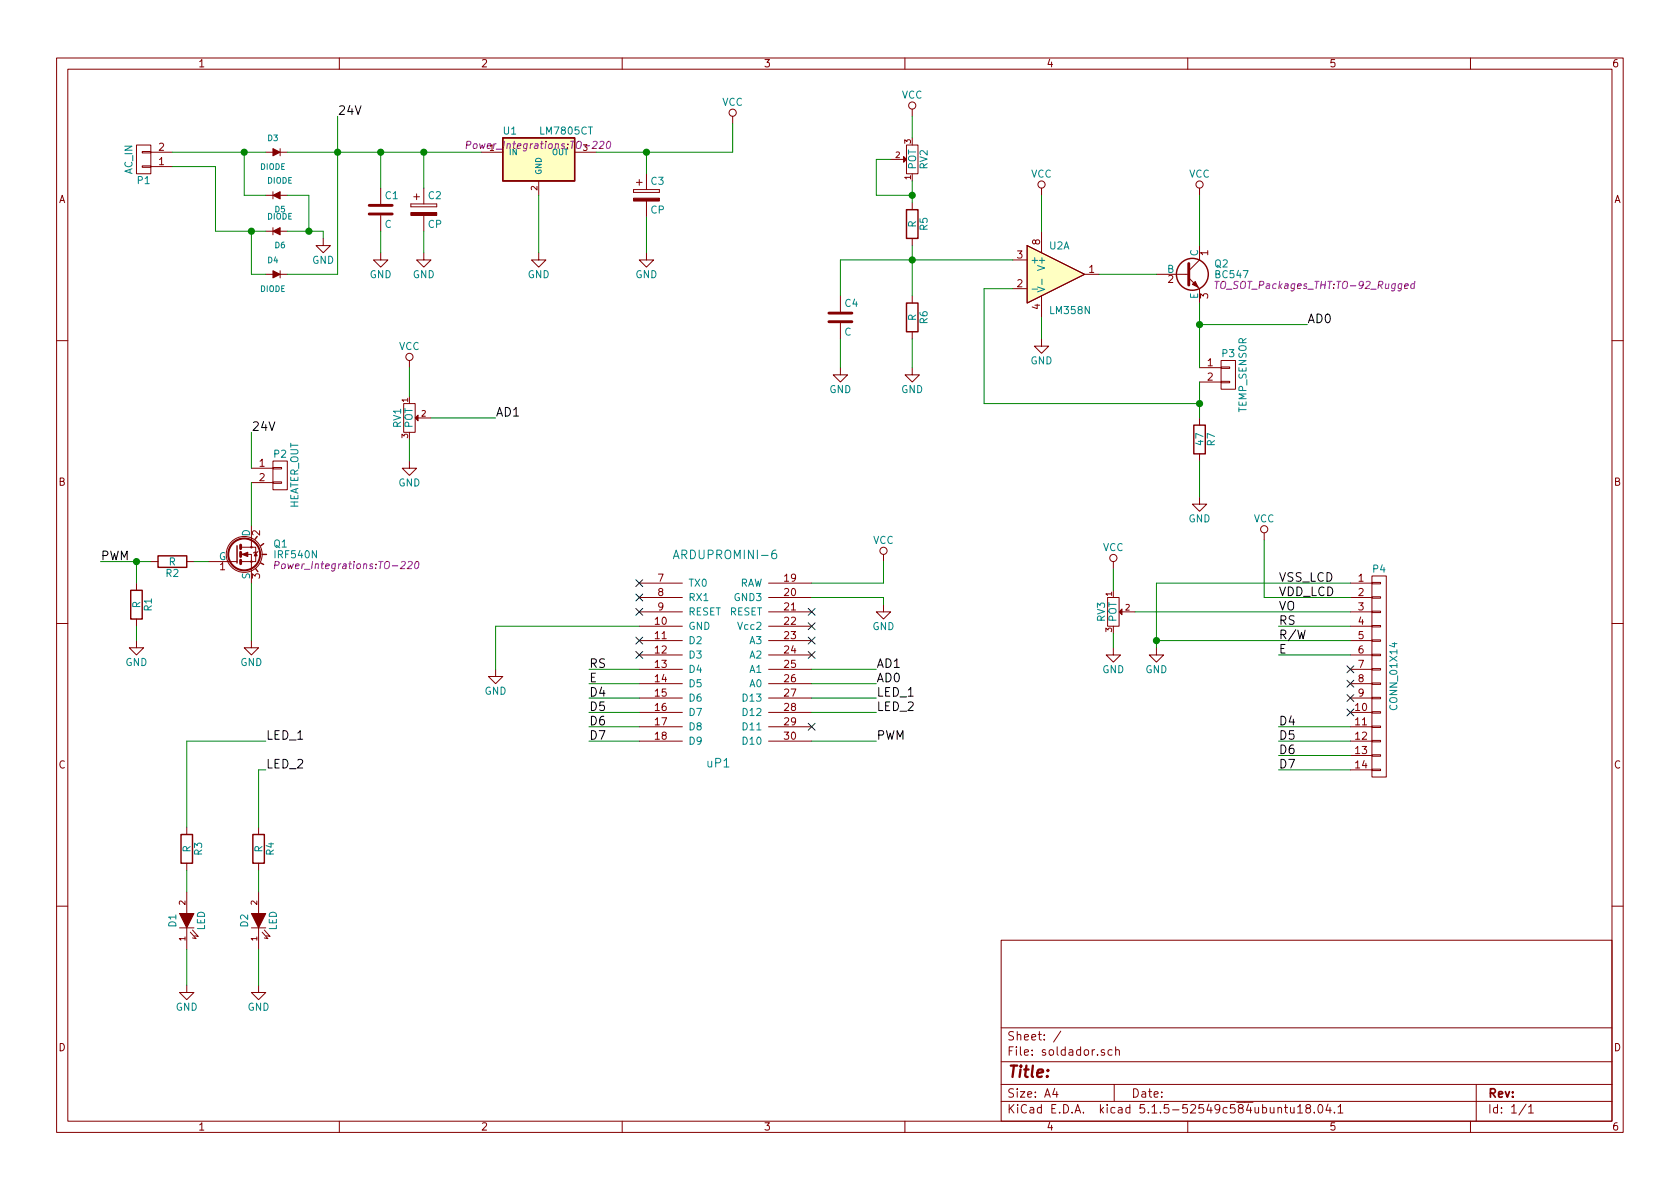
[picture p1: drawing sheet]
EESchema Schematic File Version 2
LIBS:power
LIBS:device
LIBS:transistors
LIBS:conn
LIBS:linear
LIBS:regul
LIBS:74xx
LIBS:cmos4000
LIBS:adc-dac
LIBS:memory
LIBS:xilinx
LIBS:microcontrollers
LIBS:dsp
LIBS:microchip
LIBS:analog_switches
LIBS:motorola
LIBS:texas
LIBS:intel
LIBS:audio
LIBS:interface
LIBS:digital-audio
LIBS:philips
LIBS:display
LIBS:cypress
LIBS:siliconi
LIBS:opto
LIBS:atmel
LIBS:contrib
LIBS:valves
LIBS:w_connectors
LIBS:w_device
LIBS:freetronics_schematic
LIBS:ArduProMiniTKB
LIBS:soldador-cache
EELAYER 25 0
EELAYER END
$Descr A4 11693 8268
encoding utf-8
Sheet 1 1
Title ""
Date ""
Rev ""
Comp ""
Comment1 ""
Comment2 ""
Comment3 ""
Comment4 ""
$EndDescr
$Comp
L IRF540N Q1
U 1 1
P 1650 3850
F 0 "Q1" H 1900 3925 50  0000 L CNN
F 1 "IRF540N" H 1900 3850 50  0000 L CNN
F 2 "Power_Integrations:TO-220" H 1900 3775 50  0000 L CIN
F 3 "" H 1650 3850 50  0000 L CNN
	1    1650 3850
	1    0    0    -1  
$EndComp
$Comp
L DIODE D3
U 1 1
P 1900 1050
F 0 "D3" H 1900 1150 40  0000 C CNN
F 1 "DIODE" H 1900 950 40  0000 C CNN
F 2 "Diodes_ThroughHole:Diode_DO-41_SOD81_Horizontal_RM10" H 1900 1050 60  0001 C CNN
F 3 "" H 1900 1050 60  0000 C CNN
	1    1900 1050
	1    0    0    -1  
$EndComp
$Comp
L DIODE D5
U 1 1
P 1950 1350
F 0 "D5" H 1950 1450 40  0000 C CNN
F 1 "DIODE" H 1950 1250 40  0000 C CNN
F 2 "Diodes_ThroughHole:Diode_DO-41_SOD81_Horizontal_RM10" H 1950 1350 60  0001 C CNN
F 3 "" H 1950 1350 60  0000 C CNN
	1    1950 1350
	-1   0    0    1   
$EndComp
$Comp
L DIODE D6
U 1 1
P 1950 1600
F 0 "D6" H 1950 1700 40  0000 C CNN
F 1 "DIODE" H 1950 1500 40  0000 C CNN
F 2 "Diodes_ThroughHole:Diode_DO-41_SOD81_Horizontal_RM10" H 1950 1600 60  0001 C CNN
F 3 "" H 1950 1600 60  0000 C CNN
	1    1950 1600
	-1   0    0    1   
$EndComp
$Comp
L DIODE D4
U 1 1
P 1900 1900
F 0 "D4" H 1900 2000 40  0000 C CNN
F 1 "DIODE" H 1900 1800 40  0000 C CNN
F 2 "Diodes_ThroughHole:Diode_DO-41_SOD81_Horizontal_RM10" H 1900 1900 60  0001 C CNN
F 3 "" H 1900 1900 60  0000 C CNN
	1    1900 1900
	1    0    0    -1  
$EndComp
$Comp
L CONN_01X02 P1
U 1 1
P 1000 1100
F 0 "P1" H 1000 1250 50  0000 C CNN
F 1 "AC_IN" V 1100 1100 50  0000 C CNN
F 2 "Pin_Headers:Pin_Header_Straight_1x02" H 1000 1100 50  0001 C CNN
F 3 "" H 1000 1100 50  0000 C CNN
	1    1000 1100
	-1   0    0    1   
$EndComp
$Comp
L LM7805CT U1
U 1 1
P 3750 1100
F 0 "U1" H 3550 1300 50  0000 C CNN
F 1 "LM7805CT" H 3750 1300 50  0000 L CNN
F 2 "Power_Integrations:TO-220" H 3750 1200 50  0000 C CIN
F 3 "" H 3750 1100 50  0000 C CNN
	1    3750 1100
	1    0    0    -1  
$EndComp
$Comp
L CP C2
U 1 1
P 2950 1450
F 0 "C2" H 2975 1550 50  0000 L CNN
F 1 "CP" H 2975 1350 50  0000 L CNN
F 2 "Capacitors_ThroughHole:C_Radial_D16_L25_P7.5" H 2988 1300 50  0001 C CNN
F 3 "" H 2950 1450 50  0000 C CNN
	1    2950 1450
	1    0    0    -1  
$EndComp
$Comp
L CP C3
U 1 1
P 4500 1350
F 0 "C3" H 4525 1450 50  0000 L CNN
F 1 "CP" H 4525 1250 50  0000 L CNN
F 2 "Capacitors_ThroughHole:C_Radial_D8_L11.5_P3.5" H 4538 1200 50  0001 C CNN
F 3 "" H 4500 1350 50  0000 C CNN
	1    4500 1350
	1    0    0    -1  
$EndComp
$Comp
L C C1
U 1 1
P 2650 1450
F 0 "C1" H 2675 1550 50  0000 L CNN
F 1 "C" H 2675 1350 50  0000 L CNN
F 2 "Capacitors_ThroughHole:C_Disc_D6_P5" H 2688 1300 50  0001 C CNN
F 3 "" H 2650 1450 50  0000 C CNN
	1    2650 1450
	1    0    0    -1  
$EndComp
$Comp
L GND #PWR01
U 1 1
P 2650 1750
F 0 "#PWR01" H 2650 1500 50  0001 C CNN
F 1 "GND" H 2650 1600 50  0000 C CNN
F 2 "" H 2650 1750 50  0000 C CNN
F 3 "" H 2650 1750 50  0000 C CNN
	1    2650 1750
	1    0    0    -1  
$EndComp
$Comp
L GND #PWR02
U 1 1
P 2950 1750
F 0 "#PWR02" H 2950 1500 50  0001 C CNN
F 1 "GND" H 2950 1600 50  0000 C CNN
F 2 "" H 2950 1750 50  0000 C CNN
F 3 "" H 2950 1750 50  0000 C CNN
	1    2950 1750
	1    0    0    -1  
$EndComp
$Comp
L GND #PWR03
U 1 1
P 3750 1750
F 0 "#PWR03" H 3750 1500 50  0001 C CNN
F 1 "GND" H 3750 1600 50  0000 C CNN
F 2 "" H 3750 1750 50  0000 C CNN
F 3 "" H 3750 1750 50  0000 C CNN
	1    3750 1750
	1    0    0    -1  
$EndComp
$Comp
L GND #PWR04
U 1 1
P 4500 1750
F 0 "#PWR04" H 4500 1500 50  0001 C CNN
F 1 "GND" H 4500 1600 50  0000 C CNN
F 2 "" H 4500 1750 50  0000 C CNN
F 3 "" H 4500 1750 50  0000 C CNN
	1    4500 1750
	1    0    0    -1  
$EndComp
Wire Wire Line
	1200 1050 1850 1050
Wire Wire Line
	2000 1050 3350 1050
Wire Wire Line
	2350 800  2350 1900
Wire Wire Line
	2350 1900 2000 1900
Wire Wire Line
	1850 1900 1750 1900
Wire Wire Line
	1750 1900 1750 1600
Wire Wire Line
	1500 1600 1850 1600
Wire Wire Line
	1850 1350 1700 1350
Wire Wire Line
	1700 1350 1700 1050
Connection ~ 1700 1050
Wire Wire Line
	1500 1600 1500 1150
Wire Wire Line
	1500 1150 1200 1150
Connection ~ 1750 1600
Wire Wire Line
	2000 1350 2150 1350
Wire Wire Line
	2150 1350 2150 1600
Wire Wire Line
	2000 1600 2250 1600
Connection ~ 2350 1050
Wire Wire Line
	4500 1200 4500 1050
Wire Wire Line
	4150 1050 5100 1050
Wire Wire Line
	2650 1300 2650 1050
Connection ~ 2650 1050
Wire Wire Line
	4500 1750 4500 1500
Wire Wire Line
	3750 1750 3750 1350
Wire Wire Line
	2950 1600 2950 1750
Wire Wire Line
	2650 1750 2650 1600
Wire Wire Line
	2950 1300 2950 1050
Connection ~ 2950 1050
$Comp
L VCC #PWR05
U 1 1
P 5100 850
F 0 "#PWR05" H 5100 700 50  0001 C CNN
F 1 "VCC" H 5100 1000 50  0000 C CNN
F 2 "" H 5100 850 50  0000 C CNN
F 3 "" H 5100 850 50  0000 C CNN
	1    5100 850 
	1    0    0    -1  
$EndComp
Wire Wire Line
	5100 1050 5100 850 
Connection ~ 4500 1050
Text Label 2350 800  0    60   ~ 0
24V
$Comp
L GND #PWR06
U 1 1
P 2250 1650
F 0 "#PWR06" H 2250 1400 50  0001 C CNN
F 1 "GND" H 2250 1500 50  0000 C CNN
F 2 "" H 2250 1650 50  0000 C CNN
F 3 "" H 2250 1650 50  0000 C CNN
	1    2250 1650
	1    0    0    -1  
$EndComp
Wire Wire Line
	2250 1600 2250 1650
Connection ~ 2150 1600
$Comp
L CONN_01X02 P2
U 1 1
P 1950 3300
F 0 "P2" H 1950 3450 50  0000 C CNN
F 1 "HEATER_OUT" V 2050 3300 50  0000 C CNN
F 2 "Pin_Headers:Pin_Header_Straight_1x02" H 1950 3300 50  0001 C CNN
F 3 "" H 1950 3300 50  0000 C CNN
	1    1950 3300
	1    0    0    -1  
$EndComp
Wire Wire Line
	1750 3350 1750 3650
$Comp
L GND #PWR07
U 1 1
P 1750 4450
F 0 "#PWR07" H 1750 4200 50  0001 C CNN
F 1 "GND" H 1750 4300 50  0000 C CNN
F 2 "" H 1750 4450 50  0000 C CNN
F 3 "" H 1750 4450 50  0000 C CNN
	1    1750 4450
	1    0    0    -1  
$EndComp
Wire Wire Line
	1750 4050 1750 4450
Wire Wire Line
	1750 3250 1750 3000
Text Label 1750 3000 0    60   ~ 0
24V
$Comp
L R R2
U 1 1
P 1200 3900
F 0 "R2" V 1280 3900 50  0000 C CNN
F 1 "R" V 1200 3900 50  0000 C CNN
F 2 "Resistors_ThroughHole:Resistor_Horizontal_RM10mm" V 1130 3900 50  0001 C CNN
F 3 "" H 1200 3900 50  0000 C CNN
	1    1200 3900
	0    1    1    0   
$EndComp
$Comp
L R R1
U 1 1
P 950 4200
F 0 "R1" V 1030 4200 50  0000 C CNN
F 1 "R" V 950 4200 50  0000 C CNN
F 2 "Resistors_ThroughHole:Resistor_Horizontal_RM10mm" V 880 4200 50  0001 C CNN
F 3 "" H 950 4200 50  0000 C CNN
	1    950  4200
	1    0    0    -1  
$EndComp
Wire Wire Line
	1350 3900 1450 3900
Wire Wire Line
	700  3900 1050 3900
Wire Wire Line
	950  3900 950  4050
$Comp
L GND #PWR08
U 1 1
P 950 4450
F 0 "#PWR08" H 950 4200 50  0001 C CNN
F 1 "GND" H 950 4300 50  0000 C CNN
F 2 "" H 950 4450 50  0000 C CNN
F 3 "" H 950 4450 50  0000 C CNN
	1    950  4450
	1    0    0    -1  
$EndComp
Wire Wire Line
	950  4350 950  4450
Connection ~ 950  3900
Text Label 700  3900 0    60   ~ 0
PWM
$Comp
L LM358N U2
U 1 1
P 7350 1900
F 0 "U2" H 7300 2100 50  0000 L CNN
F 1 "LM358N" H 7300 1650 50  0000 L CNN
F 2 "Housings_DIP:DIP-8_W7.62mm_LongPads" H 7350 1900 50  0001 C CNN
F 3 "" H 7350 1900 50  0000 C CNN
	1    7350 1900
	1    0    0    -1  
$EndComp
$Comp
L CONN_01X02 P3
U 1 1
P 8550 2600
F 0 "P3" H 8550 2750 50  0000 C CNN
F 1 "TEMP_SENSOR" V 8650 2600 50  0000 C CNN
F 2 "Pin_Headers:Pin_Header_Straight_1x02" H 8550 2600 50  0001 C CNN
F 3 "" H 8550 2600 50  0000 C CNN
	1    8550 2600
	1    0    0    -1  
$EndComp
$Comp
L BC547 Q2
U 1 1
P 8250 1900
F 0 "Q2" H 8450 1975 50  0000 L CNN
F 1 "BC547" H 8450 1900 50  0000 L CNN
F 2 "TO_SOT_Packages_THT:TO-92_Rugged" H 8450 1825 50  0000 L CIN
F 3 "" H 8250 1900 50  0000 L CNN
	1    8250 1900
	1    0    0    -1  
$EndComp
$Comp
L R R7
U 1 1
P 8350 3050
F 0 "R7" V 8430 3050 50  0000 C CNN
F 1 "47" V 8350 3050 50  0000 C CNN
F 2 "Resistors_ThroughHole:Resistor_Horizontal_RM10mm" V 8280 3050 50  0001 C CNN
F 3 "" H 8350 3050 50  0000 C CNN
	1    8350 3050
	1    0    0    -1  
$EndComp
Wire Wire Line
	8350 2100 8350 2550
Wire Wire Line
	8350 2650 8350 2900
Wire Wire Line
	8350 2800 6850 2800
Wire Wire Line
	6850 2800 6850 2000
Wire Wire Line
	6850 2000 7050 2000
Connection ~ 8350 2800
Wire Wire Line
	7650 1900 8050 1900
Wire Wire Line
	8350 1700 8350 1350
Wire Wire Line
	7250 1600 7250 1350
$Comp
L VCC #PWR09
U 1 1
P 7250 1350
F 0 "#PWR09" H 7250 1200 50  0001 C CNN
F 1 "VCC" H 7250 1500 50  0000 C CNN
F 2 "" H 7250 1350 50  0000 C CNN
F 3 "" H 7250 1350 50  0000 C CNN
	1    7250 1350
	1    0    0    -1  
$EndComp
$Comp
L VCC #PWR010
U 1 1
P 8350 1350
F 0 "#PWR010" H 8350 1200 50  0001 C CNN
F 1 "VCC" H 8350 1500 50  0000 C CNN
F 2 "" H 8350 1350 50  0000 C CNN
F 3 "" H 8350 1350 50  0000 C CNN
	1    8350 1350
	1    0    0    -1  
$EndComp
$Comp
L GND #PWR011
U 1 1
P 7250 2350
F 0 "#PWR011" H 7250 2100 50  0001 C CNN
F 1 "GND" H 7250 2200 50  0000 C CNN
F 2 "" H 7250 2350 50  0000 C CNN
F 3 "" H 7250 2350 50  0000 C CNN
	1    7250 2350
	1    0    0    -1  
$EndComp
Wire Wire Line
	7250 2350 7250 2200
Wire Wire Line
	5850 1800 7050 1800
$Comp
L R R5
U 1 1
P 6350 1550
F 0 "R5" V 6430 1550 50  0000 C CNN
F 1 "R" V 6350 1550 50  0000 C CNN
F 2 "Resistors_ThroughHole:Resistor_Horizontal_RM10mm" V 6280 1550 50  0001 C CNN
F 3 "" H 6350 1550 50  0000 C CNN
	1    6350 1550
	1    0    0    -1  
$EndComp
$Comp
L R R6
U 1 1
P 6350 2200
F 0 "R6" V 6430 2200 50  0000 C CNN
F 1 "R" V 6350 2200 50  0000 C CNN
F 2 "Resistors_ThroughHole:Resistor_Horizontal_RM10mm" V 6280 2200 50  0001 C CNN
F 3 "" H 6350 2200 50  0000 C CNN
	1    6350 2200
	1    0    0    -1  
$EndComp
$Comp
L C C4
U 1 1
P 5850 2200
F 0 "C4" H 5875 2300 50  0000 L CNN
F 1 "C" H 5875 2100 50  0000 L CNN
F 2 "Capacitors_ThroughHole:C_Disc_D6_P5" H 5888 2050 50  0001 C CNN
F 3 "" H 5850 2200 50  0000 C CNN
	1    5850 2200
	1    0    0    -1  
$EndComp
$Comp
L GND #PWR012
U 1 1
P 5850 2550
F 0 "#PWR012" H 5850 2300 50  0001 C CNN
F 1 "GND" H 5850 2400 50  0000 C CNN
F 2 "" H 5850 2550 50  0000 C CNN
F 3 "" H 5850 2550 50  0000 C CNN
	1    5850 2550
	1    0    0    -1  
$EndComp
$Comp
L GND #PWR013
U 1 1
P 6350 2550
F 0 "#PWR013" H 6350 2300 50  0001 C CNN
F 1 "GND" H 6350 2400 50  0000 C CNN
F 2 "" H 6350 2550 50  0000 C CNN
F 3 "" H 6350 2550 50  0000 C CNN
	1    6350 2550
	1    0    0    -1  
$EndComp
$Comp
L VCC #PWR014
U 1 1
P 6350 800
F 0 "#PWR014" H 6350 650 50  0001 C CNN
F 1 "VCC" H 6350 950 50  0000 C CNN
F 2 "" H 6350 800 50  0000 C CNN
F 3 "" H 6350 800 50  0000 C CNN
	1    6350 800 
	1    0    0    -1  
$EndComp
Wire Wire Line
	6350 1700 6350 2050
Connection ~ 6350 1800
Wire Wire Line
	5850 1800 5850 2050
Wire Wire Line
	5850 2350 5850 2550
Wire Wire Line
	6350 2550 6350 2350
$Comp
L POT RV2
U 1 1
P 6350 1100
F 0 "RV2" H 6350 1020 50  0000 C CNN
F 1 "POT" H 6350 1100 50  0000 C CNN
F 2 "Potentiometers:Potentiometer_WirePads_largePads" H 6350 1100 50  0001 C CNN
F 3 "" H 6350 1100 50  0000 C CNN
	1    6350 1100
	0    -1   -1   0   
$EndComp
Wire Wire Line
	6350 950  6350 800 
Wire Wire Line
	6350 1250 6350 1400
Wire Wire Line
	6200 1100 6100 1100
Wire Wire Line
	6100 1100 6100 1350
Wire Wire Line
	6100 1350 6350 1350
Connection ~ 6350 1350
$Comp
L GND #PWR015
U 1 1
P 8350 3450
F 0 "#PWR015" H 8350 3200 50  0001 C CNN
F 1 "GND" H 8350 3300 50  0000 C CNN
F 2 "" H 8350 3450 50  0000 C CNN
F 3 "" H 8350 3450 50  0000 C CNN
	1    8350 3450
	1    0    0    -1  
$EndComp
Wire Wire Line
	8350 3450 8350 3200
Wire Wire Line
	8350 2250 9100 2250
Connection ~ 8350 2250
Text Label 9100 2250 0    60   ~ 0
AD0
$Comp
L ARDUPROMINI-6 uP1
U 1 1
P 5650 2950
F 0 "uP1" H 5000 600 60  0000 C CNN
F 1 "ARDUPROMINI-6" H 5050 2050 60  0000 C CNN
F 2 "ArduProMiniTKB:ArduProMini-6" H 5650 2950 60  0001 C CNN
F 3 "" H 5650 2950 60  0000 C CNN
	1    5650 2950
	1    0    0    -1  
$EndComp
Wire Wire Line
	5650 4050 6150 4050
$Comp
L VCC #PWR016
U 1 1
P 6150 3900
F 0 "#PWR016" H 6150 3750 50  0001 C CNN
F 1 "VCC" H 6150 4050 50  0000 C CNN
F 2 "" H 6150 3900 50  0000 C CNN
F 3 "" H 6150 3900 50  0000 C CNN
	1    6150 3900
	1    0    0    -1  
$EndComp
Wire Wire Line
	6150 4050 6150 3900
$Comp
L GND #PWR017
U 1 1
P 3450 4650
F 0 "#PWR017" H 3450 4400 50  0001 C CNN
F 1 "GND" H 3450 4500 50  0000 C CNN
F 2 "" H 3450 4650 50  0000 C CNN
F 3 "" H 3450 4650 50  0000 C CNN
	1    3450 4650
	1    0    0    -1  
$EndComp
Wire Wire Line
	3450 4650 3450 4350
Wire Wire Line
	3450 4350 4450 4350
Wire Wire Line
	5650 4750 6100 4750
Text Label 6100 4750 0    60   ~ 0
AD0
$Comp
L CONN_01X14 P4
U 1 1
P 9600 4700
F 0 "P4" H 9600 5450 50  0000 C CNN
F 1 "CONN_01X14" V 9700 4700 50  0000 C CNN
F 2 "Pin_Headers:Pin_Header_Straight_1x14" H 9600 4700 50  0001 C CNN
F 3 "" H 9600 4700 50  0000 C CNN
	1    9600 4700
	1    0    0    -1  
$EndComp
Wire Wire Line
	8050 4050 9400 4050
Wire Wire Line
	8800 4150 9400 4150
Wire Wire Line
	7900 4250 9400 4250
Wire Wire Line
	8900 4350 9400 4350
Wire Wire Line
	8050 4450 9400 4450
Text Label 8900 4050 0    60   ~ 0
VSS_LCD
Text Label 8900 4150 0    60   ~ 0
VDD_LCD
Text Label 8900 4250 0    60   ~ 0
VO
Wire Wire Line
	8900 4550 9400 4550
Text Label 8900 4350 0    60   ~ 0
RS
Text Label 8900 4450 0    60   ~ 0
R/W
Text Label 8900 4550 0    60   ~ 0
E
Wire Wire Line
	8900 5350 9400 5350
Wire Wire Line
	8900 5250 9400 5250
Wire Wire Line
	8900 5150 9400 5150
Wire Wire Line
	8900 5050 9400 5050
Text Label 8900 5350 0    60   ~ 0
D7
Text Label 8900 5250 0    60   ~ 0
D6
Text Label 8900 5150 0    60   ~ 0
D5
Text Label 8900 5050 0    60   ~ 0
D4
Wire Wire Line
	5650 5150 6100 5150
Text Label 6100 5150 0    60   ~ 0
PWM
Wire Wire Line
	4100 4650 4450 4650
Text Label 4100 4650 0    60   ~ 0
RS
Wire Wire Line
	4100 4750 4450 4750
Wire Wire Line
	4100 4850 4450 4850
Wire Wire Line
	4100 4950 4450 4950
Wire Wire Line
	4100 5050 4450 5050
Wire Wire Line
	4100 5150 4450 5150
Text Label 4100 4750 0    60   ~ 0
E
Text Label 4100 4850 0    60   ~ 0
D4
Text Label 4100 4950 0    60   ~ 0
D5
Text Label 4100 5050 0    60   ~ 0
D6
Text Label 4100 5150 0    60   ~ 0
D7
$Comp
L GND #PWR018
U 1 1
P 8050 4500
F 0 "#PWR018" H 8050 4250 50  0001 C CNN
F 1 "GND" H 8050 4350 50  0000 C CNN
F 2 "" H 8050 4500 50  0000 C CNN
F 3 "" H 8050 4500 50  0000 C CNN
	1    8050 4500
	1    0    0    -1  
$EndComp
Wire Wire Line
	8050 4050 8050 4500
$Comp
L POT RV3
U 1 1
P 7750 4250
F 0 "RV3" H 7750 4170 50  0000 C CNN
F 1 "POT" H 7750 4250 50  0000 C CNN
F 2 "Potentiometers:Potentiometer_WirePads_largePads" H 7750 4250 50  0001 C CNN
F 3 "" H 7750 4250 50  0000 C CNN
	1    7750 4250
	0    1    1    0   
$EndComp
$Comp
L GND #PWR019
U 1 1
P 7750 4500
F 0 "#PWR019" H 7750 4250 50  0001 C CNN
F 1 "GND" H 7750 4350 50  0000 C CNN
F 2 "" H 7750 4500 50  0000 C CNN
F 3 "" H 7750 4500 50  0000 C CNN
	1    7750 4500
	1    0    0    -1  
$EndComp
$Comp
L VCC #PWR020
U 1 1
P 7750 3950
F 0 "#PWR020" H 7750 3800 50  0001 C CNN
F 1 "VCC" H 7750 4100 50  0000 C CNN
F 2 "" H 7750 3950 50  0000 C CNN
F 3 "" H 7750 3950 50  0000 C CNN
	1    7750 3950
	1    0    0    -1  
$EndComp
Wire Wire Line
	7750 3950 7750 4100
Wire Wire Line
	7750 4400 7750 4500
Connection ~ 8050 4450
$Comp
L VCC #PWR021
U 1 1
P 8800 3750
F 0 "#PWR021" H 8800 3600 50  0001 C CNN
F 1 "VCC" H 8800 3900 50  0000 C CNN
F 2 "" H 8800 3750 50  0000 C CNN
F 3 "" H 8800 3750 50  0000 C CNN
	1    8800 3750
	1    0    0    -1  
$EndComp
Wire Wire Line
	8800 3750 8800 4150
$Comp
L LED D1
U 1 1
P 1300 6400
F 0 "D1" H 1300 6500 50  0000 C CNN
F 1 "LED" H 1300 6300 50  0000 C CNN
F 2 "LEDs:LED-5MM" H 1300 6400 50  0001 C CNN
F 3 "" H 1300 6400 50  0000 C CNN
	1    1300 6400
	0    -1   -1   0   
$EndComp
$Comp
L LED D2
U 1 1
P 1800 6400
F 0 "D2" H 1800 6500 50  0000 C CNN
F 1 "LED" H 1800 6300 50  0000 C CNN
F 2 "LEDs:LED-5MM" H 1800 6400 50  0001 C CNN
F 3 "" H 1800 6400 50  0000 C CNN
	1    1800 6400
	0    -1   -1   0   
$EndComp
$Comp
L R R3
U 1 1
P 1300 5900
F 0 "R3" V 1380 5900 50  0000 C CNN
F 1 "R" V 1300 5900 50  0000 C CNN
F 2 "Resistors_ThroughHole:Resistor_Horizontal_RM10mm" V 1230 5900 50  0001 C CNN
F 3 "" H 1300 5900 50  0000 C CNN
	1    1300 5900
	1    0    0    -1  
$EndComp
$Comp
L R R4
U 1 1
P 1800 5900
F 0 "R4" V 1880 5900 50  0000 C CNN
F 1 "R" V 1800 5900 50  0000 C CNN
F 2 "Resistors_ThroughHole:Resistor_Horizontal_RM10mm" V 1730 5900 50  0001 C CNN
F 3 "" H 1800 5900 50  0000 C CNN
	1    1800 5900
	1    0    0    -1  
$EndComp
$Comp
L GND #PWR022
U 1 1
P 1800 6850
F 0 "#PWR022" H 1800 6600 50  0001 C CNN
F 1 "GND" H 1800 6700 50  0000 C CNN
F 2 "" H 1800 6850 50  0000 C CNN
F 3 "" H 1800 6850 50  0000 C CNN
	1    1800 6850
	1    0    0    -1  
$EndComp
$Comp
L GND #PWR023
U 1 1
P 1300 6850
F 0 "#PWR023" H 1300 6600 50  0001 C CNN
F 1 "GND" H 1300 6700 50  0000 C CNN
F 2 "" H 1300 6850 50  0000 C CNN
F 3 "" H 1300 6850 50  0000 C CNN
	1    1300 6850
	1    0    0    -1  
$EndComp
Wire Wire Line
	1300 6850 1300 6600
Wire Wire Line
	1800 6600 1800 6850
Wire Wire Line
	1800 6200 1800 6050
Wire Wire Line
	1300 6050 1300 6200
Wire Wire Line
	1300 5750 1300 5150
Wire Wire Line
	1300 5150 1850 5150
Wire Wire Line
	1800 5750 1800 5350
Wire Wire Line
	1800 5350 1850 5350
Text Label 1850 5150 0    60   ~ 0
LED_1
Text Label 1850 5350 0    60   ~ 0
LED_2
Wire Wire Line
	5650 4850 6100 4850
Wire Wire Line
	5650 4950 6100 4950
Text Label 6100 4850 0    60   ~ 0
LED_1
Text Label 6100 4950 0    60   ~ 0
LED_2
$Comp
L POT RV1
U 1 1
P 2850 2900
F 0 "RV1" H 2850 2820 50  0000 C CNN
F 1 "POT" H 2850 2900 50  0000 C CNN
F 2 "Potentiometers:Potentiometer_WirePads_largePads" H 2850 2900 50  0001 C CNN
F 3 "" H 2850 2900 50  0000 C CNN
	1    2850 2900
	0    1    1    0   
$EndComp
$Comp
L GND #PWR024
U 1 1
P 2850 3200
F 0 "#PWR024" H 2850 2950 50  0001 C CNN
F 1 "GND" H 2850 3050 50  0000 C CNN
F 2 "" H 2850 3200 50  0000 C CNN
F 3 "" H 2850 3200 50  0000 C CNN
	1    2850 3200
	1    0    0    -1  
$EndComp
$Comp
L VCC #PWR025
U 1 1
P 2850 2550
F 0 "#PWR025" H 2850 2400 50  0001 C CNN
F 1 "VCC" H 2850 2700 50  0000 C CNN
F 2 "" H 2850 2550 50  0000 C CNN
F 3 "" H 2850 2550 50  0000 C CNN
	1    2850 2550
	1    0    0    -1  
$EndComp
Wire Wire Line
	2850 2550 2850 2750
Wire Wire Line
	2850 3050 2850 3200
Wire Wire Line
	3000 2900 3450 2900
Text Label 3450 2900 0    60   ~ 0
AD1
Wire Wire Line
	5650 4650 6100 4650
Text Label 6100 4650 0    60   ~ 0
AD1
NoConn ~ 9400 4650
NoConn ~ 9400 4750
NoConn ~ 9400 4850
NoConn ~ 9400 4950
NoConn ~ 4450 4050
NoConn ~ 4450 4150
NoConn ~ 4450 4250
NoConn ~ 4450 4450
NoConn ~ 4450 4550
NoConn ~ 5650 4550
NoConn ~ 5650 4450
NoConn ~ 5650 4350
NoConn ~ 5650 4250
NoConn ~ 5650 5050
Wire Wire Line
	5650 4150 6150 4150
Wire Wire Line
	6150 4150 6150 4200
$Comp
L GND #PWR026
U 1 1
P 6150 4200
F 0 "#PWR026" H 6150 3950 50  0001 C CNN
F 1 "GND" H 6150 4050 50  0000 C CNN
F 2 "" H 6150 4200 50  0000 C CNN
F 3 "" H 6150 4200 50  0000 C CNN
	1    6150 4200
	1    0    0    -1  
$EndComp
$EndSCHEMATC
